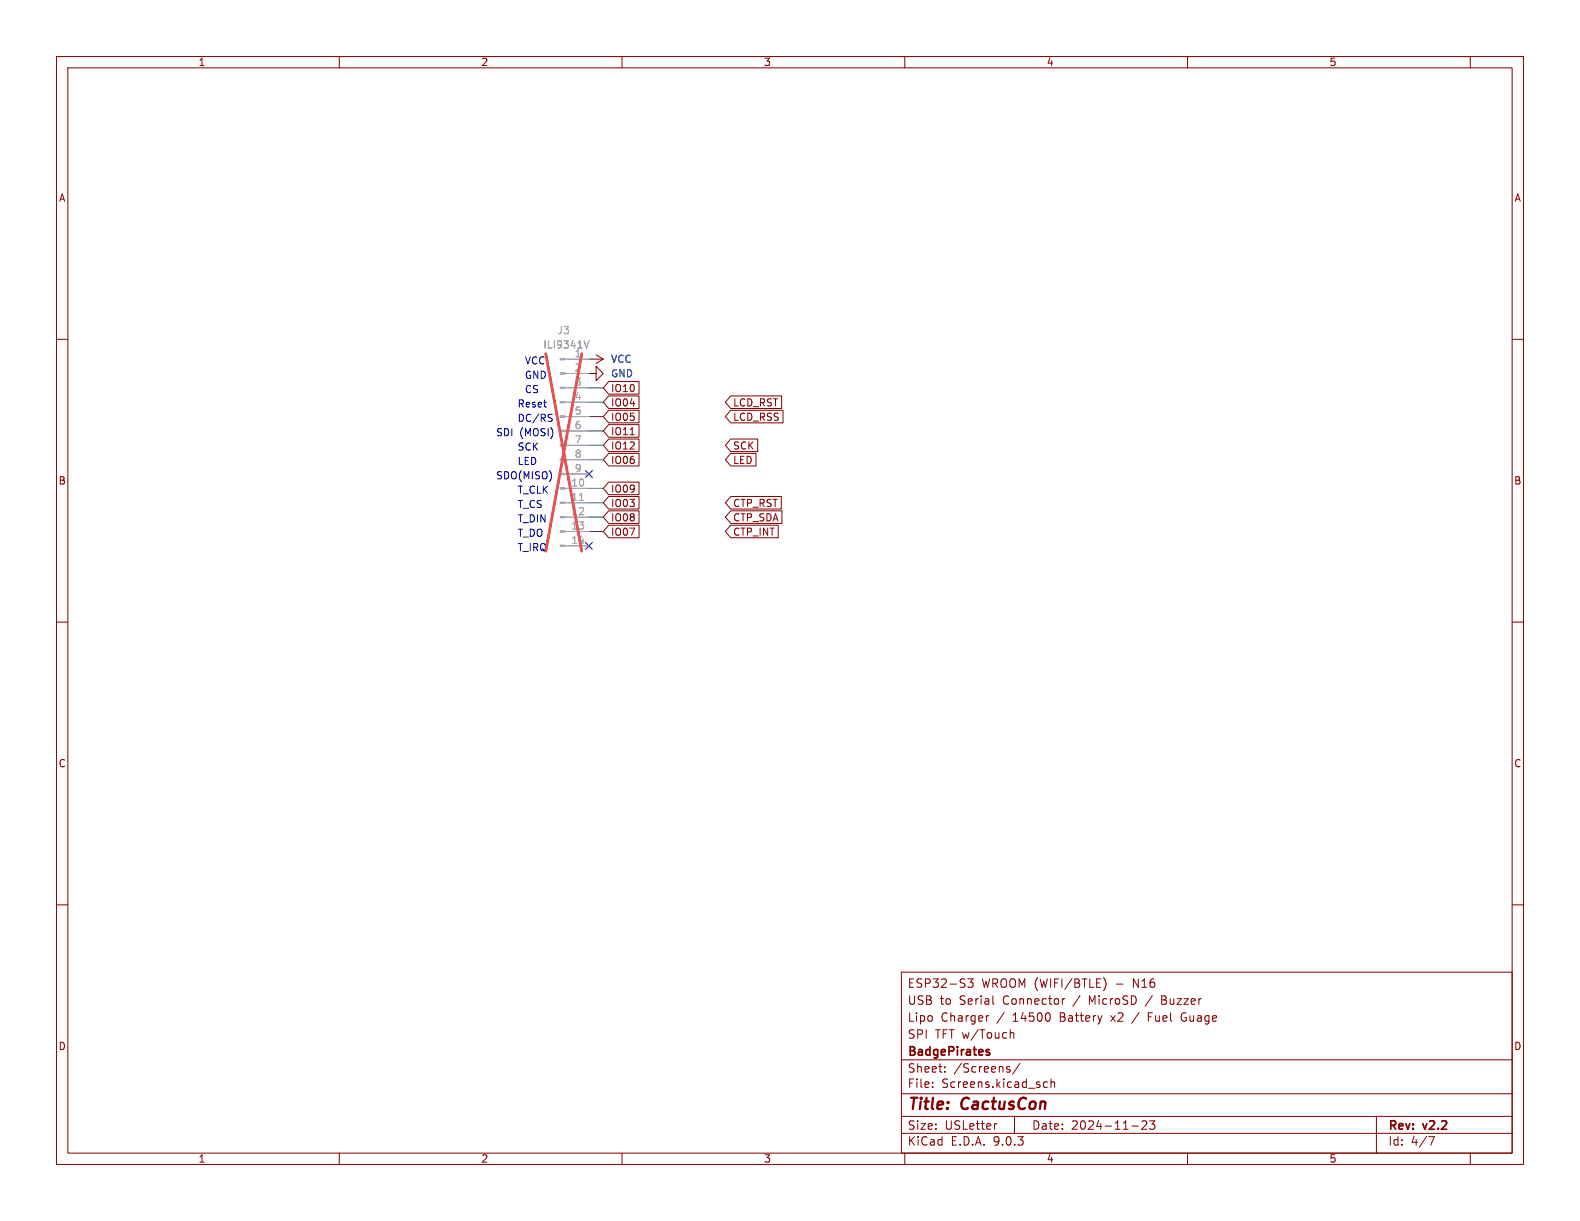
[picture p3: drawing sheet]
<svg xmlns="http://www.w3.org/2000/svg" width="279mm" height="216mm" viewBox="0 0 279 216" stroke-linecap="round" stroke-linejoin="round" font-family="sans-serif">
<g fill="none" stroke="#840000" stroke-width=".18">
<path d="M10 10h259.4v195.9h-259.4zM12 12h255.4v191.9h-255.4zM60 10v2M110 10v2M160 10v2M210 10v2M260 10v2M10 60h2M104.1 66h1.3v-1.2l1.3 1.2-1.3 1.3v-1.3M104.1 63.5h2.6M105.4 62.7l1.3 .8M106.7 63.5l-1.3 .8"/>
<path d="M107.6 77.6h5.4v2.3h-5.4l-.9-1.2zM107.6 75.1h5.4v2.2h-5.4l-.9-1.1zM107.6 72.5h5.4v2.3h-5.4l-.9-1.1zM107.6 67.5h5.4v2.2h-5.4l-.9-1.1zM107.6 70h5.4v2.2h-5.4l-.9-1.1zM111.4 76.9h.8M129.2 70h9v2.2h-9l-.9-1.1zM129.2 72.5h9.3v2.3h-9.3l-.9-1.1zM129.2 77.6h4.8v2.3h-4.8l-.9-1.2zM267.4 60h2M107.6 92.9h5.4v2.2h-5.4l-.9-1.1zM107.6 87.8h5.4v2.2h-5.4l-.9-1.1z"/>
<path d="M107.6 80.2h5.4v2.2h-5.4l-.9-1.1zM107.6 85.2h5.4v2.3h-5.4l-.9-1.1zM107.6 90.3h5.4v2.3h-5.4l-.9-1.2zM129.2 90.3h9.1v2.3h-9.1l-.9-1.2zM129.2 92.9h8.4v2.2h-8.4l-.9-1.1zM129.2 80.2h4.5v2.2h-4.5l-.9-1.1zM129.2 87.8h9v2.2h-9l-.9-1.1zM10 110h2M267.4 110h2M10 160h2M159.4 171.9h108v32h-108zM171.1 173.1h1l-.5 .6 .4 .1v.6l-.2 .2h-.4l-.3-.2"/>
<path d="M174.9 179.6l-.3 .1M175.6 177.5l.2 .1M185.6 179.4v.9M188.3 176.6l-.3 .1-.1 .2M195.1 172.9a1.72 1.72 0 0 1 0 2.3M203.1 179.8h.5M203.8 179.1h-.7v1.5M205.4 176.8h.5M205.9 176.1h-.5v1.5h.6M209.1 179.2l-.2 .5v.5l.2 .3M267.4 160h2M159.4 197.4h108"/>
<path d="M159.4 193.4h108M159.4 187.4h108M164.9 192.1v.2M164.9 191.4v.1M167.1 189.4v.2M167.1 188.7v.1M176.3 198.7l-.3 .1M178.2 189.1l.4 .1v.2l-.2 .2h-.3M178.2 188.6l.4 .1M178.6 182.7l.3-.1 .3 .1 .1 .9M179.4 197.4v3M180.4 188l-1.3 1.9"/>
<path d="M184.6 192.1l.2 .2 .4-.1M185.2 191.4l-.4-.1-.2 .1M185.9 191.4l.2-.1 .3 .1 .1 .9M185.9 190.8v1.5M200.1 199.1h1.2M201.9 198.3l.6-.1 .2 .1 .1 .3-.9 1.1h.9M203.3 198.2h.9l-.5 .6 .4 .1v.6l-.2 .2h-.4l-.2-.2M243.4 197.4v6.5M60 203.9v2M110 203.9v2M159.4 200.4h108M160 203.9v2"/>
<path d="M210 203.9v2M252.6 201h1l-.6 1.5M260 203.9v2"/>
</g>
<path d="M174.4 185.9l.6 .4-.2 .3-.4-.1M175 185.6h-.4l-.2 .2" fill="none" stroke="#840000" stroke-width=".3"/>
<g fill="#a1a1a1" stroke="#a1a1a1" stroke-width=".18">
<path d="M99.1 63.4h.8v.2h-.8z"/>
<path d="M99.1 65.9h.8v.3h-.8z"/>
<path d="M99.1 68.5h.8v.2h-.8z"/>
<path d="M99.1 71h.8v.2h-.8z"/>
<path d="M99.1 73.5h.8v.3h-.8z"/>
<path d="M99.1 76.1h.8v.2h-.8z"/>
<path d="M99.1 78.6h.8v.3h-.8z"/>
<path d="M99.1 81.2h.8v.2h-.8z"/>
<path d="M99.1 83.7h.8v.2h-.8z"/>
<path d="M99.1 86.2h.8v.3h-.8z"/>
<path d="M99.1 88.8h.8v.2h-.8z"/>
<path d="M99.1 91.3h.8v.3h-.8z"/>
<path d="M99.1 93.9h.8v.2h-.8z"/>
<path d="M99.1 96.4h.8v.2h-.8z"/>
</g>
<g fill="none" stroke="#a1a1a1" stroke-width=".18">
<path d="M99.9 63.5h4.2M99.9 66h4.2M99.9 68.6h4.2M99.9 71.1h4.2M99.9 73.7h4.2M99.9 76.2h4.2M99.9 78.7h4.2M99.9 81.3h4.2M99.9 83.8h4.2M99.9 86.4h4.2M99.9 88.9h4.2M99.9 91.4h4.2"/>
<path d="M99.9 94h4.2M99.9 96.5h4.2"/>
</g>
<path d="M102.5 88.5h.7" fill="none" stroke="#aaa" stroke-width=".18"/>
<path d="M96.4 60.3v1.2M97 60.3v1.2h.6M98 60.3v1.2M99.3 60.8l-.2 .3-.4-.1-.1-.2 .1-.5h.4l.1 .1a.84 .84 0 0 1-.3 1.1h-.2M99.7 60.3h.8l-.4 .5 .4 .1v.5l-.2 .1-.6-.1M101.3 60.2l-.3 .9h.8M101.6 60.7v.8M102.2 61.5h.7M102.2 60.6l.4-.3v1.2M103.3 60.3l.4 1.2 .4-1.2" fill="none" stroke="#989898" stroke-width=".18"/>
<path d="M96.5 62.6l6.4 34.9M102.9 62.6l-6.4 34.9" fill="none" stroke="#e65255" stroke-width=".46"/>
<path d="M104.1 76.2h2.6M104.1 73.7h2.6M104.1 68.6h2.6M104.1 78.7h2.6M104.1 71.1h2.6M104.1 88.9h2.6M104.1 91.4h2.6M104.1 81.3h2.6M104.1 86.4h2.6M104.1 94h2.6" fill="none" stroke="#009600" stroke-width=".18"/>
<path d="M103.5 83.2l1.2 1.2M103.5 95.9l1.2 1.2M104.7 83.2l-1.2 1.2M104.7 95.9l-1.2 1.2" fill="none" stroke="#000084" stroke-width=".18"/>
<path d="M97.4 73.9l.2 .3-.2 .3M97.5 73.2l.1 .1" fill="none" stroke="#0000c2" stroke-width=".18"/>
<g font-size="2.8" fill="#840000">
<text x="160.4" y="196.8">Title:</text>
<text x="170.1" y="196.8">CactusCon</text>
</g>
<g font-size="2.1" fill="#840000">
<text x="160.4" y="177.9">USB</text>
<text x="160.4" y="174.9">ESP32-S3</text>
<text x="166.2" y="177.9">to</text>
<text x="169.7" y="177.9">Serial</text>
<text x="173.6" y="174.9">WROOM (WIFI/BTLE)</text>
<text x="177.5" y="177.9">Connector</text>
<text x="190.1" y="177.9">/</text>
<text x="193" y="177.9">MicroSD</text>
<text x="197.4" y="174.9">-</text>
<text x="200.6" y="174.9">N16</text>
<text x="203.2" y="177.9">/</text>
<text x="206.1" y="177.9">Buzzer</text>
<text x="160.4" y="183.9">SPI</text>
<text x="160.4" y="180.9">Lipo</text>
<text x="165.3" y="183.9">TFT w/Touch</text>
<text x="166.3" y="180.9">Charger</text>
<text x="176.4" y="180.9">/</text>
<text x="179.2" y="180.9">14500</text>
<text x="187.7" y="180.9">Battery</text>
<text x="196.9" y="180.9">x2</text>
<text x="200.8" y="180.9">/</text>
<text x="203.7" y="180.9">Fuel</text>
<text x="209.7" y="180.9">Guage</text>
<text x="160.4" y="189.9">Sheet:</text>
<text x="160.4" y="187.1">BadgePirates</text>
<text x="168.6" y="189.9">/Screens/</text>
<text x="160.4" y="192.6">File:</text>
<text x="166.5" y="192.6">Screens.kicad_sch</text>
<text x="160.4" y="202.8">KiCad</text>
<text x="160.4" y="200">Size:</text>
<text x="167.1" y="200">USLetter</text>
<text x="168.1" y="202.8">E.D.A.</text>
<text x="175.7" y="202.8">9.0.3</text>
<text x="182.4" y="200">Date:</text>
<text x="189.4" y="200">2024-11-23</text>
<text x="245.4" y="200.2">Rev:</text>
<text x="245.4" y="202.8">Id:</text>
<text x="249.5" y="202.8">4/7</text>
<text x="251.8" y="200.2">v2.2</text>
</g>
<g font-size="1.8" fill="#840000">
<text x="35" y="11.9">1</text>
<text x="85" y="11.9">2</text>
<text x="135" y="11.9">3</text>
<text x="185" y="11.9">4</text>
<text x="235" y="11.9">5</text>
<text x="10.3" y="35.9">A</text>
<text x="267.7" y="35.9">A</text>
<text x="107.9" y="69.5">IO10</text>
<text x="107.9" y="77.2">IO11</text>
<text x="107.9" y="74.6">IO05</text>
<text x="107.9" y="72.1">IO04</text>
<text x="129.5" y="72.1">LCD_RST</text>
<text x="129.5" y="74.6">LCD_RSS</text>
<text x="107.9" y="82.2">IO06</text>
<text x="107.9" y="79.7">IO12</text>
<text x="129.5" y="82.2">LED</text>
<text x="129.5" y="79.7">SCK</text>
<text x="10.3" y="85.9">B</text>
<text x="107.9" y="89.9">IO03</text>
<text x="107.9" y="87.3">IO09</text>
<text x="129.5" y="89.9">CTP_RST</text>
<text x="267.7" y="85.9">B</text>
<text x="107.9" y="94.9">IO07</text>
<text x="107.9" y="92.4">IO08</text>
<text x="129.5" y="92.4">CTP_SDA</text>
<text x="129.5" y="94.9">CTP_INT</text>
<text x="10.3" y="135.9">C</text>
<text x="267.7" y="135.9">C</text>
<text x="10.3" y="185.9">D</text>
<text x="267.7" y="185.9">D</text>
<text x="35" y="205.8">1</text>
<text x="85" y="205.8">2</text>
<text x="135" y="205.8">3</text>
<text x="185" y="205.8">4</text>
<text x="235" y="205.8">5</text>
</g>
<text font-size="1.8" fill="#989898" x="98.5" y="59.3">J3</text>
<g font-size="1.8" fill="#0000c2">
<text x="92.7" y="64.5">VCC</text>
<text x="92.7" y="69.6">CS</text>
<text x="92.7" y="67.1">GND</text>
<text x="87.6" y="77.2">SDI</text>
<text x="91.4" y="74.7">DC/RS</text>
<text x="91.4" y="72.1">Reset</text>
<text x="91.9" y="77.2">(MOSI)</text>
<text x="91.4" y="79.8">SCK</text>
<text x="91.4" y="82.3">LED</text>
<text x="87.6" y="84.8">SDO(MISO)</text>
<text x="91.4" y="89.9">T_CS</text>
<text x="91.4" y="87.4">T_CLK</text>
<text x="91.4" y="95">T_DO</text>
<text x="91.4" y="92.5">T_DIN</text>
<text x="91.4" y="97.5">T_IRQ</text>
</g>
<g font-size="1.8" fill="#aaa">
<text x="101.5" y="63.2">1</text>
<text x="101.5" y="65.8">2</text>
<text x="101.5" y="68.3">3</text>
<text x="101.5" y="70.9">4</text>
<text x="101.5" y="73.4">5</text>
<text x="101.5" y="75.9">6</text>
<text x="101.5" y="78.5">7</text>
<text x="101.5" y="81">8</text>
<text x="101.5" y="83.6">9</text>
<text x="100.9" y="86.1">10</text>
<text x="100.9" y="88.6">11</text>
<text x="100.9" y="91.2">12</text>
<text x="100.9" y="93.7">13</text>
<text x="100.9" y="96.3">14</text>
</g>
<g font-size="1.8" fill="#006464">
<text x="108" y="64.4">VCC</text>
<text x="108" y="66.9">GND</text>
</g>
</svg>
